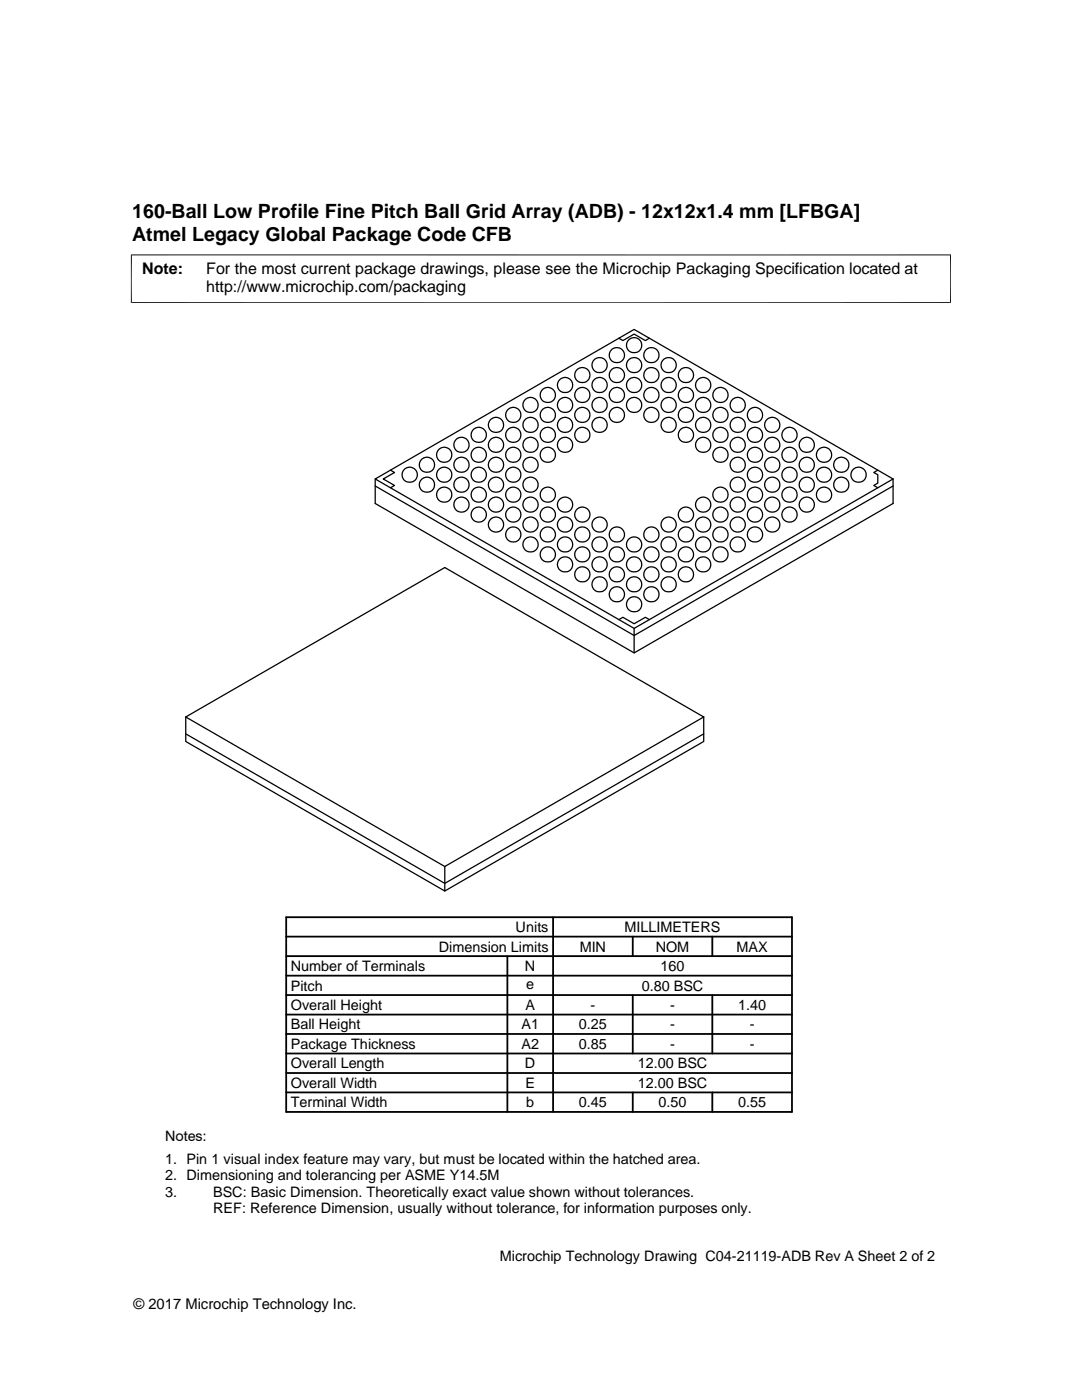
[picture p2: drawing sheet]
<svg xmlns="http://www.w3.org/2000/svg" width="216mm" height="279mm" viewBox="0 0 216 279" stroke-linecap="round" stroke-linejoin="round" font-family="sans-serif">
<g fill="none" stroke="#000" stroke-width=".25">
<path d="M123.5 67.5l.8 .5 2.2-1.3 2.3 1.3 .8-.5M74.9 97l51.6 29.8 51.7-29.8M77.9 93.8l.8 .5-2.2 1.3 2.2 1.3-.8 .4M175.2 93.8l-.9 .5 .9 .4v1.7l-.9 .5 .9 .4M178.2 95.6l-51.7 29.8v4.9M178.2 95.6l-51.7-29.9-51.6 29.9 51.6 29.8M178.2 95.6v4.9l-51.7 29.8-51.6-29.8v-4.9M123.5 123.7l.8-.5 2.2 1.3 2.3-1.3 .8 .5M37.1 143.1l51.7-29.8 51.6 29.8M37.1 143.1l51.7 29.8M37.1 143.1v4.9l51.7 29.8 51.6-29.8v-4.9M37.1 146.5l51.7 29.8 51.6-29.8"/>
<path d="M140.4 143.1l-51.6 29.8v4.9"/>
<circle cx="109.3" cy="78.8" r="1.51"/>
<circle cx="112.8" cy="76.9" r="1.52"/>
<circle cx="116.2" cy="74.9" r="1.52"/>
<circle cx="116.2" cy="78.8" r="1.51"/>
<circle cx="119.6" cy="76.8" r="1.52"/>
<circle cx="119.6" cy="72.9" r="1.52"/>
<circle cx="123.1" cy="74.9" r="1.52"/>
<circle cx="123.1" cy="70.9" r="1.52"/>
<circle cx="123.1" cy="78.8" r="1.51"/>
<circle cx="126.5" cy="68.9" r="1.52"/>
<circle cx="126.5" cy="76.9" r="1.52"/>
<circle cx="126.5" cy="72.9" r="1.52"/>
<circle cx="130" cy="74.9" r="1.52"/>
<circle cx="130" cy="70.9" r="1.52"/>
<circle cx="130" cy="78.8" r="1.51"/>
<circle cx="133.4" cy="76.8" r="1.52"/>
<circle cx="133.4" cy="72.9" r="1.52"/>
<circle cx="136.9" cy="74.9" r="1.52"/>
<circle cx="136.9" cy="78.8" r="1.51"/>
<circle cx="140.3" cy="76.9" r="1.52"/>
<circle cx="143.8" cy="78.8" r="1.51"/>
<circle cx="81.8" cy="94.7" r="1.52"/>
<circle cx="85.2" cy="96.7" r="1.51"/>
<circle cx="85.2" cy="92.8" r="1.51"/>
<circle cx="88.6" cy="98.7" r="1.51"/>
<circle cx="88.6" cy="94.7" r="1.51"/>
<circle cx="88.6" cy="90.8" r="1.51"/>
<circle cx="92.1" cy="96.7" r="1.51"/>
<circle cx="92.1" cy="92.7" r="1.51"/>
<circle cx="92.1" cy="88.8" r="1.51"/>
<circle cx="95.5" cy="98.7" r="1.51"/>
<circle cx="95.5" cy="94.7" r="1.51"/>
<circle cx="95.5" cy="86.8" r="1.51"/>
<circle cx="95.5" cy="90.8" r="1.51"/>
<circle cx="99" cy="96.7" r="1.51"/>
<circle cx="99" cy="88.8" r="1.51"/>
<circle cx="99" cy="84.8" r="1.51"/>
<circle cx="99" cy="92.8" r="1.51"/>
<circle cx="102.4" cy="98.7" r="1.51"/>
<circle cx="102.4" cy="86.8" r="1.51"/>
<circle cx="102.4" cy="82.8" r="1.51"/>
<circle cx="102.4" cy="94.7" r="1.51"/>
<circle cx="102.4" cy="90.8" r="1.51"/>
<circle cx="105.9" cy="96.7" r="1.51"/>
<circle cx="105.9" cy="92.7" r="1.51"/>
<circle cx="105.9" cy="84.8" r="1.51"/>
<circle cx="105.9" cy="80.8" r="1.51"/>
<circle cx="105.9" cy="88.8" r="1.51"/>
<circle cx="109.3" cy="98.7" r="1.51"/>
<circle cx="109.3" cy="86.8" r="1.51"/>
<circle cx="109.3" cy="82.8" r="1.51"/>
<circle cx="109.3" cy="90.8" r="1.51"/>
<circle cx="112.8" cy="84.8" r="1.51"/>
<circle cx="112.8" cy="88.8" r="1.51"/>
<circle cx="112.8" cy="80.8" r="1.51"/>
<circle cx="116.2" cy="86.8" r="1.51"/>
<circle cx="116.2" cy="82.8" r="1.51"/>
<circle cx="119.6" cy="84.8" r="1.51"/>
<circle cx="119.6" cy="80.8" r="1.51"/>
<circle cx="123.1" cy="82.8" r="1.51"/>
<circle cx="126.5" cy="80.8" r="1.51"/>
<circle cx="130" cy="82.8" r="1.51"/>
<circle cx="133.4" cy="84.8" r="1.51"/>
<circle cx="133.4" cy="80.8" r="1.51"/>
<circle cx="136.9" cy="86.8" r="1.51"/>
<circle cx="136.9" cy="82.8" r="1.51"/>
<circle cx="140.3" cy="80.8" r="1.51"/>
<circle cx="140.3" cy="88.8" r="1.51"/>
<circle cx="140.3" cy="84.8" r="1.51"/>
<circle cx="143.8" cy="98.7" r="1.51"/>
<circle cx="143.8" cy="90.8" r="1.51"/>
<circle cx="143.8" cy="86.8" r="1.51"/>
<circle cx="143.8" cy="82.8" r="1.51"/>
<circle cx="147.2" cy="96.7" r="1.51"/>
<circle cx="147.2" cy="88.8" r="1.51"/>
<circle cx="147.2" cy="84.8" r="1.51"/>
<circle cx="147.2" cy="80.8" r="1.51"/>
<circle cx="147.2" cy="92.8" r="1.51"/>
<circle cx="150.7" cy="98.7" r="1.51"/>
<circle cx="150.7" cy="94.7" r="1.51"/>
<circle cx="150.7" cy="90.8" r="1.51"/>
<circle cx="150.7" cy="82.8" r="1.51"/>
<circle cx="150.7" cy="86.8" r="1.51"/>
<circle cx="154.1" cy="96.7" r="1.51"/>
<circle cx="154.1" cy="92.8" r="1.51"/>
<circle cx="154.1" cy="84.8" r="1.51"/>
<circle cx="154.1" cy="88.8" r="1.51"/>
<circle cx="157.5" cy="98.7" r="1.51"/>
<circle cx="157.5" cy="86.8" r="1.51"/>
<circle cx="157.5" cy="94.7" r="1.51"/>
<circle cx="157.5" cy="90.8" r="1.51"/>
<circle cx="161" cy="96.7" r="1.51"/>
<circle cx="161" cy="88.8" r="1.51"/>
<circle cx="161" cy="92.8" r="1.51"/>
<circle cx="164.4" cy="98.7" r="1.51"/>
<circle cx="164.4" cy="90.8" r="1.51"/>
<circle cx="164.4" cy="94.7" r="1.51"/>
<circle cx="167.9" cy="96.7" r="1.51"/>
<circle cx="167.9" cy="92.8" r="1.51"/>
<circle cx="171.3" cy="94.7" r="1.51"/>
<circle cx="92.1" cy="100.7" r="1.51"/>
<circle cx="95.5" cy="102.7" r="1.52"/>
<circle cx="99" cy="100.7" r="1.51"/>
<circle cx="99" cy="104.7" r="1.51"/>
<circle cx="102.4" cy="106.7" r="1.52"/>
<circle cx="102.4" cy="102.7" r="1.51"/>
<circle cx="105.9" cy="108.7" r="1.52"/>
<circle cx="105.9" cy="100.7" r="1.51"/>
<circle cx="105.9" cy="104.7" r="1.51"/>
<circle cx="109.3" cy="110.6" r="1.52"/>
<circle cx="109.3" cy="106.7" r="1.52"/>
<circle cx="109.3" cy="102.7" r="1.52"/>
<circle cx="112.8" cy="112.6" r="1.52"/>
<circle cx="112.8" cy="108.7" r="1.52"/>
<circle cx="112.8" cy="100.7" r="1.51"/>
<circle cx="112.8" cy="104.7" r="1.51"/>
<circle cx="116.2" cy="110.7" r="1.52"/>
<circle cx="116.2" cy="114.6" r="1.52"/>
<circle cx="116.2" cy="106.7" r="1.52"/>
<circle cx="116.2" cy="102.7" r="1.51"/>
<circle cx="119.6" cy="116.6" r="1.52"/>
<circle cx="119.6" cy="112.6" r="1.52"/>
<circle cx="119.6" cy="108.7" r="1.52"/>
<circle cx="119.6" cy="104.7" r="1.51"/>
<circle cx="123.1" cy="110.6" r="1.52"/>
<circle cx="123.1" cy="114.6" r="1.52"/>
<circle cx="123.1" cy="118.6" r="1.52"/>
<circle cx="123.1" cy="106.7" r="1.52"/>
<circle cx="126.5" cy="116.6" r="1.52"/>
<circle cx="126.5" cy="112.6" r="1.52"/>
<circle cx="126.5" cy="108.7" r="1.52"/>
<circle cx="130" cy="114.6" r="1.52"/>
<circle cx="130" cy="110.7" r="1.52"/>
<circle cx="130" cy="118.6" r="1.52"/>
<circle cx="130" cy="106.7" r="1.52"/>
<circle cx="133.4" cy="116.6" r="1.52"/>
<circle cx="133.4" cy="112.6" r="1.52"/>
<circle cx="133.4" cy="108.7" r="1.52"/>
<circle cx="133.4" cy="104.7" r="1.51"/>
<circle cx="136.9" cy="114.6" r="1.52"/>
<circle cx="136.9" cy="110.6" r="1.52"/>
<circle cx="136.9" cy="106.7" r="1.52"/>
<circle cx="136.9" cy="102.7" r="1.52"/>
<circle cx="140.3" cy="112.6" r="1.52"/>
<circle cx="140.3" cy="108.7" r="1.52"/>
<circle cx="140.3" cy="100.7" r="1.51"/>
<circle cx="140.3" cy="104.7" r="1.51"/>
<circle cx="143.8" cy="110.7" r="1.52"/>
<circle cx="143.8" cy="106.7" r="1.52"/>
<circle cx="143.8" cy="102.7" r="1.51"/>
<circle cx="147.2" cy="108.7" r="1.52"/>
<circle cx="147.2" cy="100.7" r="1.51"/>
<circle cx="147.2" cy="104.7" r="1.51"/>
<circle cx="150.7" cy="106.7" r="1.52"/>
<circle cx="150.7" cy="102.7" r="1.51"/>
<circle cx="154.1" cy="100.7" r="1.51"/>
<circle cx="154.1" cy="104.7" r="1.51"/>
<circle cx="157.5" cy="102.7" r="1.51"/>
<circle cx="161" cy="100.7" r="1.51"/>
<circle cx="126.5" cy="120.6" r="1.52"/>
</g>
<path d="M26.1 50.9h163.7M26.2 50.8v9.7M189.7 50.8v9.7M26.1 60.4h163.7" fill="none" stroke="#000" stroke-width=".2"/>
<g fill="none" stroke="#000" stroke-width=".36">
<path d="M57.1 198.6h100.9M57.1 194.7h100.9M57.1 190.8h100.9M57.1 186.9h100.9M57.1 183h100.9v38.9h-100.9zM101.2 190.8v31.1M110.4 183v38.9M126.3 186.9v3.9M126.3 198.6v11.6M142.1 186.9v3.9M142.1 198.6v11.6M57.1 202.5h100.9"/>
<path d="M57.1 214.1h100.9M57.1 210.2h100.9M57.1 206.4h100.9M57.1 218h100.9M126.3 218v3.9M142.1 218v3.9"/>
</g>
<g font-size="3.9">
<text x="26.4" y="43.5">160-Ball Low Profile Fine Pitch Ball Grid Array (ADB) - 12x12x1.4 mm [LFBGA]</text>
<text x="26.4" y="48">Atmel Legacy Global Package Code CFB</text>
</g>
<g font-size="3.2">
<text x="28.4" y="54.6">Note:</text>
<text x="41.1" y="58.3">http://www.microchip.com/packaging</text>
<text x="41.1" y="54.6">For the most current package drawings, please see the Microchip Packaging Specification located at</text>
</g>
<g font-size="2.9">
<text x="87.6" y="189.9">Dimension Limits</text>
<text x="102.9" y="186">Units</text>
<text x="115.7" y="189.9">MIN</text>
<text x="124.6" y="186">MILLIMETERS</text>
<text x="130.8" y="189.9">NOM</text>
<text x="147" y="189.9">MAX</text>
<text x="58" y="193.8">Number of Terminals</text>
<text x="58" y="197.7">Pitch</text>
<text x="104.8" y="193.8">N</text>
<text x="105" y="197.4">e</text>
<text x="128" y="197.7">0.80 BSC</text>
<text x="131.8" y="193.8">160</text>
<text x="58" y="201.6">Overall Height</text>
<text x="104.8" y="201.6">A</text>
<text x="117.8" y="201.6">-</text>
<text x="133.7" y="201.6">-</text>
<text x="147.3" y="201.6">1.40</text>
<text x="58" y="209.3">Package Thickness</text>
<text x="58" y="205.4">Ball Height</text>
<text x="104.1" y="205.4">A1</text>
<text x="104.1" y="209.3">A2</text>
<text x="115.5" y="209.3">0.85</text>
<text x="115.5" y="205.4">0.25</text>
<text x="133.7" y="209.3">-</text>
<text x="133.7" y="205.4">-</text>
<text x="149.6" y="209.3">-</text>
<text x="149.6" y="205.4">-</text>
<text x="58" y="213.2">Overall Length</text>
<text x="104.8" y="213.2">D</text>
<text x="127.3" y="213.2">12.00 BSC</text>
<text x="58" y="221">Terminal Width</text>
<text x="58" y="217.1">Overall Width</text>
<text x="104.8" y="217.1">E</text>
<text x="105" y="221">b</text>
<text x="115.5" y="221">0.45</text>
<text x="127.3" y="217.1">12.00 BSC</text>
<text x="131.4" y="221">0.50</text>
<text x="147.3" y="221">0.55</text>
<text x="32.9" y="227.6">Notes:</text>
<text x="32.9" y="232.2">1. Pin 1 visual index feature may vary, but must be located within the hatched area.</text>
<text x="32.9" y="235.5">2. Dimensioning and tolerancing per ASME Y14.5M</text>
<text x="32.9" y="238.8">3.</text>
<text x="42.5" y="238.8">BSC: Basic Dimension. Theoretically exact value shown without tolerances.</text>
<text x="42.5" y="242.2">REF: Reference Dimension, usually without tolerance, for information purposes only.</text>
<text x="99.7" y="251.7">Microchip Technology Drawing C04-21119-ADB Rev A Sheet 2 of 2</text>
<text x="26.6" y="261.3">© 2017 Microchip Technology Inc.</text>
</g>
</svg>
